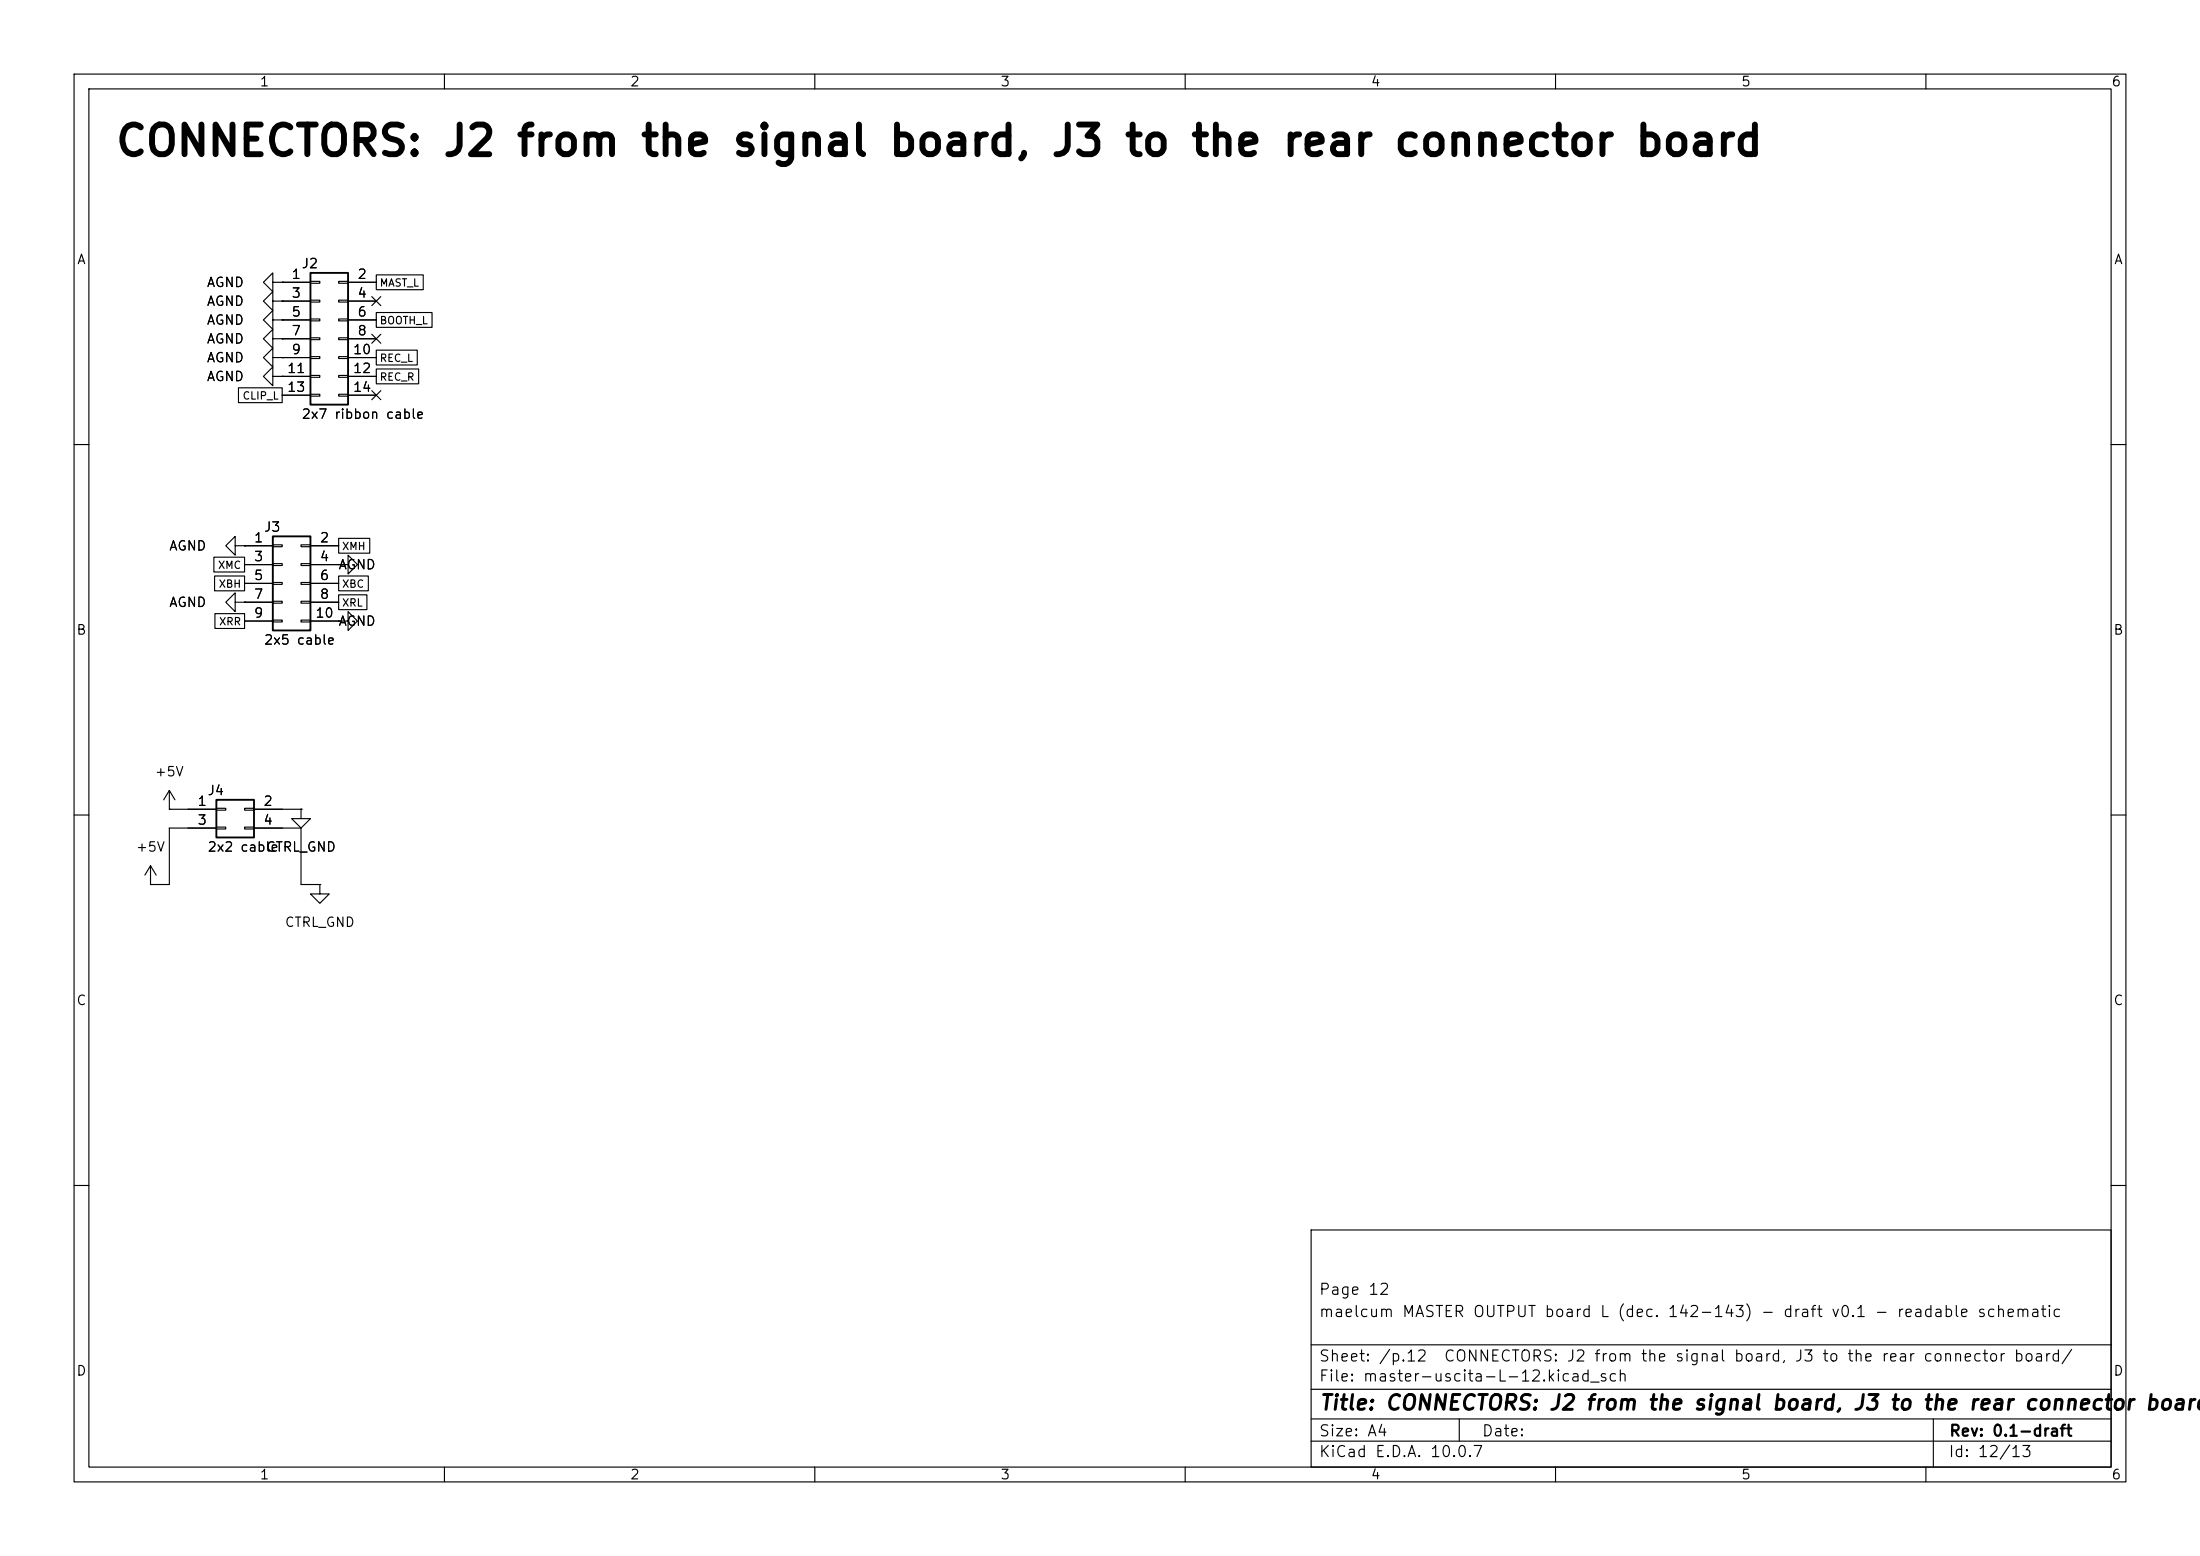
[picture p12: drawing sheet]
(kicad_sch
 (version 20260101)
 (generator "eeschema")
 (generator_version "10.0")
 (paper "A4")
 (title_block
  (title "CONNECTORS: J2 from the signal board, J3 to the rear connector board")
  (rev "0.1-draft")
  (comment 1 "maelcum MASTER OUTPUT board L (dec. 142-143) - draft v0.1 - readable schematic")
  (comment 2 "Page 12"))
 (lib_symbols
  (symbol
   "Connector_Generic:Conn_02x07_Odd_Even"
   (pin_names
    (offset 1.016) (hide yes)) (exclude_from_sim no) (in_bom yes) (on_board yes)
   (in_pos_files yes)
   (duplicate_pin_numbers_are_jumpers no)
   (property
    "Reference"
    "J" (at 1.27 10.16 0) (show_name no) (do_not_autoplace no) (effects (font (size 1.27 1.27))))
   (property
    "Value"
    "Conn_02x07_Odd_Even" (at 1.27 -10.16 0) (show_name no) (do_not_autoplace no) (effects (font (size 1.27 1.27))))
   (property
    "Footprint"
    "" (at 0 0 0) (show_name no) (do_not_autoplace no) (hide yes) (effects (font (size 1.27 1.27))))
   (property
    "Datasheet"
    "" (at 0 0 0) (show_name no) (do_not_autoplace no) (hide yes) (effects (font (size 1.27 1.27))))
   (property
    "Description"
    "Generic connector, double row, 02x07, odd/even pin numbering scheme (row 1 odd numbers, row 2 even numbers), script generated (kicad-library-utils/schlib/autogen/connector/)" (at 0 0 0) (show_name no) (do_not_autoplace no) (hide yes) (effects (font (size 1.27 1.27))))
   (property
    "ki_keywords"
    "connector" (at 0 0 0) (show_name no) (do_not_autoplace no) (hide yes) (effects (font (size 1.27 1.27))))
   (property
    "ki_fp_filters"
    "Connector*:*_2x??_*" (at 0 0 0) (show_name no) (do_not_autoplace no) (hide yes) (effects (font (size 1.27 1.27))))
   (symbol
    "Conn_02x07_Odd_Even_1_1"
    (rectangle (start -1.27 8.89) (end 3.81 -8.89) (stroke (width 0.254) (type default)) (fill (type background)))
    (rectangle (start -1.27 7.747) (end 0 7.493) (stroke (width 0.1524) (type default)) (fill (type none)))
    (rectangle (start -1.27 5.207) (end 0 4.953) (stroke (width 0.1524) (type default)) (fill (type none)))
    (rectangle (start -1.27 2.667) (end 0 2.413) (stroke (width 0.1524) (type default)) (fill (type none)))
    (rectangle (start -1.27 0.127) (end 0 -0.127) (stroke (width 0.1524) (type default)) (fill (type none)))
    (rectangle (start -1.27 -2.413) (end 0 -2.667) (stroke (width 0.1524) (type default)) (fill (type none)))
    (rectangle (start -1.27 -4.953) (end 0 -5.207) (stroke (width 0.1524) (type default)) (fill (type none)))
    (rectangle (start -1.27 -7.493) (end 0 -7.747) (stroke (width 0.1524) (type default)) (fill (type none)))
    (rectangle (start 3.81 7.747) (end 2.54 7.493) (stroke (width 0.1524) (type default)) (fill (type none)))
    (rectangle (start 3.81 5.207) (end 2.54 4.953) (stroke (width 0.1524) (type default)) (fill (type none)))
    (rectangle (start 3.81 2.667) (end 2.54 2.413) (stroke (width 0.1524) (type default)) (fill (type none)))
    (rectangle (start 3.81 0.127) (end 2.54 -0.127) (stroke (width 0.1524) (type default)) (fill (type none)))
    (rectangle (start 3.81 -2.413) (end 2.54 -2.667) (stroke (width 0.1524) (type default)) (fill (type none)))
    (rectangle (start 3.81 -4.953) (end 2.54 -5.207) (stroke (width 0.1524) (type default)) (fill (type none)))
    (rectangle (start 3.81 -7.493) (end 2.54 -7.747) (stroke (width 0.1524) (type default)) (fill (type none)))
    (pin
    passive
    line (at -5.08 7.62 0) (length 3.81) (name
    "Pin_1" (effects (font (size 1.27 1.27)))) (number
    "1" (effects (font (size 1.27 1.27)))))
    (pin
    passive
    line (at 7.62 7.62 180) (length 3.81) (name
    "Pin_2" (effects (font (size 1.27 1.27)))) (number
    "2" (effects (font (size 1.27 1.27)))))
    (pin
    passive
    line (at -5.08 5.08 0) (length 3.81) (name
    "Pin_3" (effects (font (size 1.27 1.27)))) (number
    "3" (effects (font (size 1.27 1.27)))))
    (pin
    passive
    line (at 7.62 5.08 180) (length 3.81) (name
    "Pin_4" (effects (font (size 1.27 1.27)))) (number
    "4" (effects (font (size 1.27 1.27)))))
    (pin
    passive
    line (at -5.08 2.54 0) (length 3.81) (name
    "Pin_5" (effects (font (size 1.27 1.27)))) (number
    "5" (effects (font (size 1.27 1.27)))))
    (pin
    passive
    line (at 7.62 2.54 180) (length 3.81) (name
    "Pin_6" (effects (font (size 1.27 1.27)))) (number
    "6" (effects (font (size 1.27 1.27)))))
    (pin
    passive
    line (at -5.08 0 0) (length 3.81) (name
    "Pin_7" (effects (font (size 1.27 1.27)))) (number
    "7" (effects (font (size 1.27 1.27)))))
    (pin
    passive
    line (at 7.62 0 180) (length 3.81) (name
    "Pin_8" (effects (font (size 1.27 1.27)))) (number
    "8" (effects (font (size 1.27 1.27)))))
    (pin
    passive
    line (at -5.08 -2.54 0) (length 3.81) (name
    "Pin_9" (effects (font (size 1.27 1.27)))) (number
    "9" (effects (font (size 1.27 1.27)))))
    (pin
    passive
    line (at 7.62 -2.54 180) (length 3.81) (name
    "Pin_10" (effects (font (size 1.27 1.27)))) (number
    "10" (effects (font (size 1.27 1.27)))))
    (pin
    passive
    line (at -5.08 -5.08 0) (length 3.81) (name
    "Pin_11" (effects (font (size 1.27 1.27)))) (number
    "11" (effects (font (size 1.27 1.27)))))
    (pin
    passive
    line (at 7.62 -5.08 180) (length 3.81) (name
    "Pin_12" (effects (font (size 1.27 1.27)))) (number
    "12" (effects (font (size 1.27 1.27)))))
    (pin
    passive
    line (at -5.08 -7.62 0) (length 3.81) (name
    "Pin_13" (effects (font (size 1.27 1.27)))) (number
    "13" (effects (font (size 1.27 1.27)))))
    (pin
    passive
    line (at 7.62 -7.62 180) (length 3.81) (name
    "Pin_14" (effects (font (size 1.27 1.27)))) (number
    "14" (effects (font (size 1.27 1.27))))))
   (embedded_fonts no))
  (symbol
   "power:GND"
   (power global)
   (pin_numbers (hide yes))
   (pin_names
    (offset 0) (hide yes)) (exclude_from_sim no) (in_bom yes) (on_board yes)
   (in_pos_files yes)
   (duplicate_pin_numbers_are_jumpers no)
   (property
    "Reference"
    "#PWR" (at 0 -6.35 0) (show_name no) (do_not_autoplace no) (hide yes) (effects (font (size 1.27 1.27))))
   (property
    "Value"
    "GND" (at 0 -3.81 0) (show_name no) (do_not_autoplace no) (effects (font (size 1.27 1.27))))
   (property
    "Footprint"
    "" (at 0 0 0) (show_name no) (do_not_autoplace no) (hide yes) (effects (font (size 1.27 1.27))))
   (property
    "Datasheet"
    "" (at 0 0 0) (show_name no) (do_not_autoplace no) (hide yes) (effects (font (size 1.27 1.27))))
   (property
    "Description"
    "Power symbol creates a global label with name \"GND\" , ground" (at 0 0 0) (show_name no) (do_not_autoplace no) (hide yes) (effects (font (size 1.27 1.27))))
   (property
    "ki_keywords"
    "global power" (at 0 0 0) (show_name no) (do_not_autoplace no) (hide yes) (effects (font (size 1.27 1.27))))
   (symbol
    "GND_0_1"
    (polyline (pts (xy 0 0) (xy 0 -1.27) (xy 1.27 -1.27) (xy 0 -2.54) (xy -1.27 -1.27) (xy 0 -1.27)) (stroke (width 0) (type default)) (fill (type none))))
   (symbol
    "GND_1_1"
    (pin
    power_in
    line (at 0 0 270) (length 0) (name
    "" (effects (font (size 1.27 1.27)))) (number
    "1" (effects (font (size 1.27 1.27))))))
   (embedded_fonts no))
  (symbol
   "Connector_Generic:Conn_02x05_Odd_Even"
   (pin_names
    (offset 1.016) (hide yes)) (exclude_from_sim no) (in_bom yes) (on_board yes)
   (in_pos_files yes)
   (duplicate_pin_numbers_are_jumpers no)
   (property
    "Reference"
    "J" (at 1.27 7.62 0) (show_name no) (do_not_autoplace no) (effects (font (size 1.27 1.27))))
   (property
    "Value"
    "Conn_02x05_Odd_Even" (at 1.27 -7.62 0) (show_name no) (do_not_autoplace no) (effects (font (size 1.27 1.27))))
   (property
    "Footprint"
    "" (at 0 0 0) (show_name no) (do_not_autoplace no) (hide yes) (effects (font (size 1.27 1.27))))
   (property
    "Datasheet"
    "" (at 0 0 0) (show_name no) (do_not_autoplace no) (hide yes) (effects (font (size 1.27 1.27))))
   (property
    "Description"
    "Generic connector, double row, 02x05, odd/even pin numbering scheme (row 1 odd numbers, row 2 even numbers), script generated (kicad-library-utils/schlib/autogen/connector/)" (at 0 0 0) (show_name no) (do_not_autoplace no) (hide yes) (effects (font (size 1.27 1.27))))
   (property
    "ki_keywords"
    "connector" (at 0 0 0) (show_name no) (do_not_autoplace no) (hide yes) (effects (font (size 1.27 1.27))))
   (property
    "ki_fp_filters"
    "Connector*:*_2x??_*" (at 0 0 0) (show_name no) (do_not_autoplace no) (hide yes) (effects (font (size 1.27 1.27))))
   (symbol
    "Conn_02x05_Odd_Even_1_1"
    (rectangle (start -1.27 6.35) (end 3.81 -6.35) (stroke (width 0.254) (type default)) (fill (type background)))
    (rectangle (start -1.27 5.207) (end 0 4.953) (stroke (width 0.1524) (type default)) (fill (type none)))
    (rectangle (start -1.27 2.667) (end 0 2.413) (stroke (width 0.1524) (type default)) (fill (type none)))
    (rectangle (start -1.27 0.127) (end 0 -0.127) (stroke (width 0.1524) (type default)) (fill (type none)))
    (rectangle (start -1.27 -2.413) (end 0 -2.667) (stroke (width 0.1524) (type default)) (fill (type none)))
    (rectangle (start -1.27 -4.953) (end 0 -5.207) (stroke (width 0.1524) (type default)) (fill (type none)))
    (rectangle (start 3.81 5.207) (end 2.54 4.953) (stroke (width 0.1524) (type default)) (fill (type none)))
    (rectangle (start 3.81 2.667) (end 2.54 2.413) (stroke (width 0.1524) (type default)) (fill (type none)))
    (rectangle (start 3.81 0.127) (end 2.54 -0.127) (stroke (width 0.1524) (type default)) (fill (type none)))
    (rectangle (start 3.81 -2.413) (end 2.54 -2.667) (stroke (width 0.1524) (type default)) (fill (type none)))
    (rectangle (start 3.81 -4.953) (end 2.54 -5.207) (stroke (width 0.1524) (type default)) (fill (type none)))
    (pin
    passive
    line (at -5.08 5.08 0) (length 3.81) (name
    "Pin_1" (effects (font (size 1.27 1.27)))) (number
    "1" (effects (font (size 1.27 1.27)))))
    (pin
    passive
    line (at 7.62 5.08 180) (length 3.81) (name
    "Pin_2" (effects (font (size 1.27 1.27)))) (number
    "2" (effects (font (size 1.27 1.27)))))
    (pin
    passive
    line (at -5.08 2.54 0) (length 3.81) (name
    "Pin_3" (effects (font (size 1.27 1.27)))) (number
    "3" (effects (font (size 1.27 1.27)))))
    (pin
    passive
    line (at 7.62 2.54 180) (length 3.81) (name
    "Pin_4" (effects (font (size 1.27 1.27)))) (number
    "4" (effects (font (size 1.27 1.27)))))
    (pin
    passive
    line (at -5.08 0 0) (length 3.81) (name
    "Pin_5" (effects (font (size 1.27 1.27)))) (number
    "5" (effects (font (size 1.27 1.27)))))
    (pin
    passive
    line (at 7.62 0 180) (length 3.81) (name
    "Pin_6" (effects (font (size 1.27 1.27)))) (number
    "6" (effects (font (size 1.27 1.27)))))
    (pin
    passive
    line (at -5.08 -2.54 0) (length 3.81) (name
    "Pin_7" (effects (font (size 1.27 1.27)))) (number
    "7" (effects (font (size 1.27 1.27)))))
    (pin
    passive
    line (at 7.62 -2.54 180) (length 3.81) (name
    "Pin_8" (effects (font (size 1.27 1.27)))) (number
    "8" (effects (font (size 1.27 1.27)))))
    (pin
    passive
    line (at -5.08 -5.08 0) (length 3.81) (name
    "Pin_9" (effects (font (size 1.27 1.27)))) (number
    "9" (effects (font (size 1.27 1.27)))))
    (pin
    passive
    line (at 7.62 -5.08 180) (length 3.81) (name
    "Pin_10" (effects (font (size 1.27 1.27)))) (number
    "10" (effects (font (size 1.27 1.27))))))
   (embedded_fonts no))
  (symbol
   "Connector_Generic:Conn_02x02_Odd_Even"
   (pin_names
    (offset 1.016) (hide yes)) (exclude_from_sim no) (in_bom yes) (on_board yes)
   (in_pos_files yes)
   (duplicate_pin_numbers_are_jumpers no)
   (property
    "Reference"
    "J" (at 1.27 2.54 0) (show_name no) (do_not_autoplace no) (effects (font (size 1.27 1.27))))
   (property
    "Value"
    "Conn_02x02_Odd_Even" (at 1.27 -5.08 0) (show_name no) (do_not_autoplace no) (effects (font (size 1.27 1.27))))
   (property
    "Footprint"
    "" (at 0 0 0) (show_name no) (do_not_autoplace no) (hide yes) (effects (font (size 1.27 1.27))))
   (property
    "Datasheet"
    "" (at 0 0 0) (show_name no) (do_not_autoplace no) (hide yes) (effects (font (size 1.27 1.27))))
   (property
    "Description"
    "Generic connector, double row, 02x02, odd/even pin numbering scheme (row 1 odd numbers, row 2 even numbers), script generated (kicad-library-utils/schlib/autogen/connector/)" (at 0 0 0) (show_name no) (do_not_autoplace no) (hide yes) (effects (font (size 1.27 1.27))))
   (property
    "ki_keywords"
    "connector" (at 0 0 0) (show_name no) (do_not_autoplace no) (hide yes) (effects (font (size 1.27 1.27))))
   (property
    "ki_fp_filters"
    "Connector*:*_2x??_*" (at 0 0 0) (show_name no) (do_not_autoplace no) (hide yes) (effects (font (size 1.27 1.27))))
   (symbol
    "Conn_02x02_Odd_Even_1_1"
    (rectangle (start -1.27 1.27) (end 3.81 -3.81) (stroke (width 0.254) (type default)) (fill (type background)))
    (rectangle (start -1.27 0.127) (end 0 -0.127) (stroke (width 0.1524) (type default)) (fill (type none)))
    (rectangle (start -1.27 -2.413) (end 0 -2.667) (stroke (width 0.1524) (type default)) (fill (type none)))
    (rectangle (start 3.81 0.127) (end 2.54 -0.127) (stroke (width 0.1524) (type default)) (fill (type none)))
    (rectangle (start 3.81 -2.413) (end 2.54 -2.667) (stroke (width 0.1524) (type default)) (fill (type none)))
    (pin
    passive
    line (at -5.08 0 0) (length 3.81) (name
    "Pin_1" (effects (font (size 1.27 1.27)))) (number
    "1" (effects (font (size 1.27 1.27)))))
    (pin
    passive
    line (at 7.62 0 180) (length 3.81) (name
    "Pin_2" (effects (font (size 1.27 1.27)))) (number
    "2" (effects (font (size 1.27 1.27)))))
    (pin
    passive
    line (at -5.08 -2.54 0) (length 3.81) (name
    "Pin_3" (effects (font (size 1.27 1.27)))) (number
    "3" (effects (font (size 1.27 1.27)))))
    (pin
    passive
    line (at 7.62 -2.54 180) (length 3.81) (name
    "Pin_4" (effects (font (size 1.27 1.27)))) (number
    "4" (effects (font (size 1.27 1.27))))))
   (embedded_fonts no))
  (symbol
   "power:+15V"
   (power global)
   (pin_numbers (hide yes))
   (pin_names
    (offset 0) (hide yes)) (exclude_from_sim no) (in_bom yes) (on_board yes)
   (in_pos_files yes)
   (duplicate_pin_numbers_are_jumpers no)
   (property
    "Reference"
    "#PWR" (at 0 -3.81 0) (show_name no) (do_not_autoplace no) (hide yes) (effects (font (size 1.27 1.27))))
   (property
    "Value"
    "+15V" (at 0 3.556 0) (show_name no) (do_not_autoplace no) (effects (font (size 1.27 1.27))))
   (property
    "Footprint"
    "" (at 0 0 0) (show_name no) (do_not_autoplace no) (hide yes) (effects (font (size 1.27 1.27))))
   (property
    "Datasheet"
    "" (at 0 0 0) (show_name no) (do_not_autoplace no) (hide yes) (effects (font (size 1.27 1.27))))
   (property
    "Description"
    "Power symbol creates a global label with name \"+15V\"" (at 0 0 0) (show_name no) (do_not_autoplace no) (hide yes) (effects (font (size 1.27 1.27))))
   (property
    "ki_keywords"
    "global power" (at 0 0 0) (show_name no) (do_not_autoplace no) (hide yes) (effects (font (size 1.27 1.27))))
   (symbol
    "+15V_0_1"
    (polyline (pts (xy -0.762 1.27) (xy 0 2.54)) (stroke (width 0) (type default)) (fill (type none)))
    (polyline (pts (xy 0 2.54) (xy 0.762 1.27)) (stroke (width 0) (type default)) (fill (type none)))
    (polyline (pts (xy 0 0) (xy 0 2.54)) (stroke (width 0) (type default)) (fill (type none))))
   (symbol
    "+15V_1_1"
    (pin
    power_in
    line (at 0 0 90) (length 0) (name
    "" (effects (font (size 1.27 1.27)))) (number
    "1" (effects (font (size 1.27 1.27))))))
   (embedded_fonts no)))
 (text
  "CONNECTORS: J2 from the signal board, J3 to the rear connector board"
  (exclude_from_sim no)
  (at 15.24 21.59 0)
  (effects (font (size 4 4)
    (bold yes)) (justify left bottom)))
 (symbol
  (lib_id "Connector_Generic:Conn_02x07_Odd_Even")
  (at 43.18 45.72 0)
  (unit 1)
  (body_style 1)
  (exclude_from_sim no)
  (in_bom yes)
  (on_board yes)
  (dnp no)
  (property
   "Reference"
   "J2" (at 40.64 35.56 0) (effects (font (size 1.27 1.27)) (justify left)))
  (property
   "Value"
   "2x7 ribbon cable" (at 40.64 55.88 0) (effects (font (size 1.27 1.27)) (justify left)))
  (property
   "Footprint"
   "Connector_PinHeader_2.54mm:PinHeader_2x07_P2.54mm_Vertical" (at 43.18 45.72 0) (effects (font (size 1.27 1.27)) (justify left) (hide yes)))
  (property
   "Datasheet"
   "" (at 43.18 45.72 0) (effects (font (size 1.27 1.27)) (justify left) (hide yes)))
  (property
   "Nota"
   "cavo piatto dalla scheda di segnale (stessa piedinatura del suo J2)" (at 43.18 45.72 0) (effects (font (size 1.27 1.27)) (justify left) (hide yes)))
  (pin
   "1")
  (pin
   "2")
  (pin
   "3")
  (pin
   "4")
  (pin
   "5")
  (pin
   "6")
  (pin
   "7")
  (pin
   "8")
  (pin
   "9")
  (pin
   "10")
  (pin
   "11")
  (pin
   "12")
  (pin
   "13")
  (pin
   "14")
  (instances (project
    "master-uscita-L" (path
    "/cc71cb06-0b2d-556a-b328-36d22986674b/0ccfac80-7e01-57db-9cdb-c6231a3310c9" (reference "J2") (unit 1)))))
 (symbol
  (lib_id "power:GND")
  (at 38.1 38.1 270)
  (unit 1)
  (body_style 1)
  (exclude_from_sim no)
  (in_bom yes)
  (on_board yes)
  (dnp no)
  (property
   "Reference"
   "#PWR001" (at 38.1 38.1 0) (effects (font (size 1.27 1.27)) (justify left) (hide yes)))
  (property
   "Value"
   "AGND" (at 33.02 38.1 90) (effects (font (size 1.27 1.27)) (justify right)))
  (property
   "Footprint"
   "" (at 38.1 38.1 0) (effects (font (size 1.27 1.27)) (justify left) (hide yes)))
  (property
   "Datasheet"
   "" (at 38.1 38.1 0) (effects (font (size 1.27 1.27)) (justify left) (hide yes)))
  (pin
   "1")
  (instances (project
    "master-uscita-L" (path
    "/cc71cb06-0b2d-556a-b328-36d22986674b/0ccfac80-7e01-57db-9cdb-c6231a3310c9" (reference "#PWR001") (unit 1)))))
 (symbol
  (lib_id "power:GND")
  (at 38.1 40.64 270)
  (unit 1)
  (body_style 1)
  (exclude_from_sim no)
  (in_bom yes)
  (on_board yes)
  (dnp no)
  (property
   "Reference"
   "#PWR002" (at 38.1 40.64 0) (effects (font (size 1.27 1.27)) (justify left) (hide yes)))
  (property
   "Value"
   "AGND" (at 33.02 40.64 90) (effects (font (size 1.27 1.27)) (justify right)))
  (property
   "Footprint"
   "" (at 38.1 40.64 0) (effects (font (size 1.27 1.27)) (justify left) (hide yes)))
  (property
   "Datasheet"
   "" (at 38.1 40.64 0) (effects (font (size 1.27 1.27)) (justify left) (hide yes)))
  (pin
   "1")
  (instances (project
    "master-uscita-L" (path
    "/cc71cb06-0b2d-556a-b328-36d22986674b/0ccfac80-7e01-57db-9cdb-c6231a3310c9" (reference "#PWR002") (unit 1)))))
 (symbol
  (lib_id "power:GND")
  (at 38.1 43.18 270)
  (unit 1)
  (body_style 1)
  (exclude_from_sim no)
  (in_bom yes)
  (on_board yes)
  (dnp no)
  (property
   "Reference"
   "#PWR003" (at 38.1 43.18 0) (effects (font (size 1.27 1.27)) (justify left) (hide yes)))
  (property
   "Value"
   "AGND" (at 33.02 43.18 90) (effects (font (size 1.27 1.27)) (justify right)))
  (property
   "Footprint"
   "" (at 38.1 43.18 0) (effects (font (size 1.27 1.27)) (justify left) (hide yes)))
  (property
   "Datasheet"
   "" (at 38.1 43.18 0) (effects (font (size 1.27 1.27)) (justify left) (hide yes)))
  (pin
   "1")
  (instances (project
    "master-uscita-L" (path
    "/cc71cb06-0b2d-556a-b328-36d22986674b/0ccfac80-7e01-57db-9cdb-c6231a3310c9" (reference "#PWR003") (unit 1)))))
 (symbol
  (lib_id "power:GND")
  (at 38.1 45.72 270)
  (unit 1)
  (body_style 1)
  (exclude_from_sim no)
  (in_bom yes)
  (on_board yes)
  (dnp no)
  (property
   "Reference"
   "#PWR004" (at 38.1 45.72 0) (effects (font (size 1.27 1.27)) (justify left) (hide yes)))
  (property
   "Value"
   "AGND" (at 33.02 45.72 90) (effects (font (size 1.27 1.27)) (justify right)))
  (property
   "Footprint"
   "" (at 38.1 45.72 0) (effects (font (size 1.27 1.27)) (justify left) (hide yes)))
  (property
   "Datasheet"
   "" (at 38.1 45.72 0) (effects (font (size 1.27 1.27)) (justify left) (hide yes)))
  (pin
   "1")
  (instances (project
    "master-uscita-L" (path
    "/cc71cb06-0b2d-556a-b328-36d22986674b/0ccfac80-7e01-57db-9cdb-c6231a3310c9" (reference "#PWR004") (unit 1)))))
 (symbol
  (lib_id "power:GND")
  (at 38.1 48.26 270)
  (unit 1)
  (body_style 1)
  (exclude_from_sim no)
  (in_bom yes)
  (on_board yes)
  (dnp no)
  (property
   "Reference"
   "#PWR005" (at 38.1 48.26 0) (effects (font (size 1.27 1.27)) (justify left) (hide yes)))
  (property
   "Value"
   "AGND" (at 33.02 48.26 90) (effects (font (size 1.27 1.27)) (justify right)))
  (property
   "Footprint"
   "" (at 38.1 48.26 0) (effects (font (size 1.27 1.27)) (justify left) (hide yes)))
  (property
   "Datasheet"
   "" (at 38.1 48.26 0) (effects (font (size 1.27 1.27)) (justify left) (hide yes)))
  (pin
   "1")
  (instances (project
    "master-uscita-L" (path
    "/cc71cb06-0b2d-556a-b328-36d22986674b/0ccfac80-7e01-57db-9cdb-c6231a3310c9" (reference "#PWR005") (unit 1)))))
 (symbol
  (lib_id "power:GND")
  (at 38.1 50.8 270)
  (unit 1)
  (body_style 1)
  (exclude_from_sim no)
  (in_bom yes)
  (on_board yes)
  (dnp no)
  (property
   "Reference"
   "#PWR006" (at 38.1 50.8 0) (effects (font (size 1.27 1.27)) (justify left) (hide yes)))
  (property
   "Value"
   "AGND" (at 33.02 50.8 90) (effects (font (size 1.27 1.27)) (justify right)))
  (property
   "Footprint"
   "" (at 38.1 50.8 0) (effects (font (size 1.27 1.27)) (justify left) (hide yes)))
  (property
   "Datasheet"
   "" (at 38.1 50.8 0) (effects (font (size 1.27 1.27)) (justify left) (hide yes)))
  (pin
   "1")
  (instances (project
    "master-uscita-L" (path
    "/cc71cb06-0b2d-556a-b328-36d22986674b/0ccfac80-7e01-57db-9cdb-c6231a3310c9" (reference "#PWR006") (unit 1)))))
 (no_connect
  (at 50.8 40.64))
 (no_connect
  (at 50.8 45.72))
 (no_connect
  (at 50.8 53.34))
 (symbol
  (lib_id "Connector_Generic:Conn_02x05_Odd_Even")
  (at 38.1 78.74 0)
  (unit 1)
  (body_style 1)
  (exclude_from_sim no)
  (in_bom yes)
  (on_board yes)
  (dnp no)
  (property
   "Reference"
   "J3" (at 35.56 71.12 0) (effects (font (size 1.27 1.27)) (justify left)))
  (property
   "Value"
   "2x5 cable" (at 35.56 86.36 0) (effects (font (size 1.27 1.27)) (justify left)))
  (property
   "Footprint"
   "Connector_PinHeader_2.54mm:PinHeader_2x05_P2.54mm_Vertical" (at 38.1 78.74 0) (effects (font (size 1.27 1.27)) (justify left) (hide yes)))
  (property
   "Datasheet"
   "" (at 38.1 78.74 0) (effects (font (size 1.27 1.27)) (justify left) (hide yes)))
  (property
   "Nota"
   "NOTA: verso la schedina XLR/TRS sul retro (dec. 141)" (at 38.1 78.74 0) (effects (font (size 1.27 1.27)) (justify left) (hide yes)))
  (pin
   "1")
  (pin
   "2")
  (pin
   "3")
  (pin
   "4")
  (pin
   "5")
  (pin
   "6")
  (pin
   "7")
  (pin
   "8")
  (pin
   "9")
  (pin
   "10")
  (instances (project
    "master-uscita-L" (path
    "/cc71cb06-0b2d-556a-b328-36d22986674b/0ccfac80-7e01-57db-9cdb-c6231a3310c9" (reference "J3") (unit 1)))))
 (symbol
  (lib_id "power:GND")
  (at 33.02 73.66 270)
  (unit 1)
  (body_style 1)
  (exclude_from_sim no)
  (in_bom yes)
  (on_board yes)
  (dnp no)
  (property
   "Reference"
   "#PWR007" (at 33.02 73.66 0) (effects (font (size 1.27 1.27)) (justify left) (hide yes)))
  (property
   "Value"
   "AGND" (at 27.94 73.66 90) (effects (font (size 1.27 1.27)) (justify right)))
  (property
   "Footprint"
   "" (at 33.02 73.66 0) (effects (font (size 1.27 1.27)) (justify left) (hide yes)))
  (property
   "Datasheet"
   "" (at 33.02 73.66 0) (effects (font (size 1.27 1.27)) (justify left) (hide yes)))
  (pin
   "1")
  (instances (project
    "master-uscita-L" (path
    "/cc71cb06-0b2d-556a-b328-36d22986674b/0ccfac80-7e01-57db-9cdb-c6231a3310c9" (reference "#PWR007") (unit 1)))))
 (symbol
  (lib_id "power:GND")
  (at 33.02 81.28 270)
  (unit 1)
  (body_style 1)
  (exclude_from_sim no)
  (in_bom yes)
  (on_board yes)
  (dnp no)
  (property
   "Reference"
   "#PWR008" (at 33.02 81.28 0) (effects (font (size 1.27 1.27)) (justify left) (hide yes)))
  (property
   "Value"
   "AGND" (at 27.94 81.28 90) (effects (font (size 1.27 1.27)) (justify right)))
  (property
   "Footprint"
   "" (at 33.02 81.28 0) (effects (font (size 1.27 1.27)) (justify left) (hide yes)))
  (property
   "Datasheet"
   "" (at 33.02 81.28 0) (effects (font (size 1.27 1.27)) (justify left) (hide yes)))
  (pin
   "1")
  (instances (project
    "master-uscita-L" (path
    "/cc71cb06-0b2d-556a-b328-36d22986674b/0ccfac80-7e01-57db-9cdb-c6231a3310c9" (reference "#PWR008") (unit 1)))))
 (symbol
  (lib_id "power:GND")
  (at 45.72 76.2 90)
  (unit 1)
  (body_style 1)
  (exclude_from_sim no)
  (in_bom yes)
  (on_board yes)
  (dnp no)
  (property
   "Reference"
   "#PWR009" (at 45.72 76.2 0) (effects (font (size 1.27 1.27)) (justify left) (hide yes)))
  (property
   "Value"
   "AGND" (at 50.8 76.2 90) (effects (font (size 1.27 1.27)) (justify left)))
  (property
   "Footprint"
   "" (at 45.72 76.2 0) (effects (font (size 1.27 1.27)) (justify left) (hide yes)))
  (property
   "Datasheet"
   "" (at 45.72 76.2 0) (effects (font (size 1.27 1.27)) (justify left) (hide yes)))
  (pin
   "1")
  (instances (project
    "master-uscita-L" (path
    "/cc71cb06-0b2d-556a-b328-36d22986674b/0ccfac80-7e01-57db-9cdb-c6231a3310c9" (reference "#PWR009") (unit 1)))))
 (symbol
  (lib_id "power:GND")
  (at 45.72 83.82 90)
  (unit 1)
  (body_style 1)
  (exclude_from_sim no)
  (in_bom yes)
  (on_board yes)
  (dnp no)
  (property
   "Reference"
   "#PWR010" (at 45.72 83.82 0) (effects (font (size 1.27 1.27)) (justify left) (hide yes)))
  (property
   "Value"
   "AGND" (at 50.8 83.82 90) (effects (font (size 1.27 1.27)) (justify left)))
  (property
   "Footprint"
   "" (at 45.72 83.82 0) (effects (font (size 1.27 1.27)) (justify left) (hide yes)))
  (property
   "Datasheet"
   "" (at 45.72 83.82 0) (effects (font (size 1.27 1.27)) (justify left) (hide yes)))
  (pin
   "1")
  (instances (project
    "master-uscita-L" (path
    "/cc71cb06-0b2d-556a-b328-36d22986674b/0ccfac80-7e01-57db-9cdb-c6231a3310c9" (reference "#PWR010") (unit 1)))))
 (symbol
  (lib_id "Connector_Generic:Conn_02x02_Odd_Even")
  (at 30.48 109.22 0)
  (unit 1)
  (body_style 1)
  (exclude_from_sim no)
  (in_bom yes)
  (on_board yes)
  (dnp no)
  (property
   "Reference"
   "J4" (at 27.94 106.68 0) (effects (font (size 1.27 1.27)) (justify left)))
  (property
   "Value"
   "2x2 cable" (at 27.94 114.3 0) (effects (font (size 1.27 1.27)) (justify left)))
  (property
   "Footprint"
   "Connector_PinHeader_2.54mm:PinHeader_2x02_P2.54mm_Vertical" (at 30.48 109.22 0) (effects (font (size 1.27 1.27)) (justify left) (hide yes)))
  (property
   "Datasheet"
   "" (at 30.48 109.22 0) (effects (font (size 1.27 1.27)) (justify left) (hide yes)))
  (property
   "Nota"
   "NOTA: +5V e CTRL_GND verso la scheda comandi (LED, LM3915): non passano dalla scheda di segnale" (at 30.48 109.22 0) (effects (font (size 1.27 1.27)) (justify left) (hide yes)))
  (pin
   "1")
  (pin
   "2")
  (pin
   "3")
  (pin
   "4")
  (instances (project
    "master-uscita-L" (path
    "/cc71cb06-0b2d-556a-b328-36d22986674b/0ccfac80-7e01-57db-9cdb-c6231a3310c9" (reference "J4") (unit 1)))))
 (wire
  (pts (xy 25.4 109.22) (xy 22.86 109.22))
  (stroke (width 0) (type default)))
 (symbol
  (lib_id "power:+15V")
  (at 22.86 109.22 0)
  (unit 1)
  (body_style 1)
  (exclude_from_sim no)
  (in_bom yes)
  (on_board yes)
  (dnp no)
  (property
   "Reference"
   "#PWR011" (at 22.86 109.22 0) (effects (font (size 1.27 1.27)) (justify left) (hide yes)))
  (property
   "Value"
   "+5V" (at 22.86 104.14 0) (effects (font (size 1.27 1.27))))
  (property
   "Footprint"
   "" (at 22.86 109.22 0) (effects (font (size 1.27 1.27)) (justify left) (hide yes)))
  (property
   "Datasheet"
   "" (at 22.86 109.22 0) (effects (font (size 1.27 1.27)) (justify left) (hide yes)))
  (pin
   "1")
  (instances (project
    "master-uscita-L" (path
    "/cc71cb06-0b2d-556a-b328-36d22986674b/0ccfac80-7e01-57db-9cdb-c6231a3310c9" (reference "#PWR011") (unit 1)))))
 (wire
  (pts (xy 25.4 111.76) (xy 22.86 111.76))
  (stroke (width 0) (type default)))
 (wire
  (pts (xy 22.86 111.76) (xy 22.86 119.38))
  (stroke (width 0) (type default)))
 (wire
  (pts (xy 22.86 119.38) (xy 20.32 119.38))
  (stroke (width 0) (type default)))
 (symbol
  (lib_id "power:+15V")
  (at 20.32 119.38 0)
  (unit 1)
  (body_style 1)
  (exclude_from_sim no)
  (in_bom yes)
  (on_board yes)
  (dnp no)
  (property
   "Reference"
   "#PWR012" (at 20.32 119.38 0) (effects (font (size 1.27 1.27)) (justify left) (hide yes)))
  (property
   "Value"
   "+5V" (at 20.32 114.3 0) (effects (font (size 1.27 1.27))))
  (property
   "Footprint"
   "" (at 20.32 119.38 0) (effects (font (size 1.27 1.27)) (justify left) (hide yes)))
  (property
   "Datasheet"
   "" (at 20.32 119.38 0) (effects (font (size 1.27 1.27)) (justify left) (hide yes)))
  (pin
   "1")
  (instances (project
    "master-uscita-L" (path
    "/cc71cb06-0b2d-556a-b328-36d22986674b/0ccfac80-7e01-57db-9cdb-c6231a3310c9" (reference "#PWR012") (unit 1)))))
 (wire
  (pts (xy 38.1 109.22) (xy 40.64 109.22))
  (stroke (width 0) (type default)))
 (symbol
  (lib_id "power:GND")
  (at 40.64 109.22 0)
  (unit 1)
  (body_style 1)
  (exclude_from_sim no)
  (in_bom yes)
  (on_board yes)
  (dnp no)
  (property
   "Reference"
   "#PWR013" (at 40.64 109.22 0) (effects (font (size 1.27 1.27)) (justify left) (hide yes)))
  (property
   "Value"
   "CTRL_GND" (at 40.64 114.3 0) (effects (font (size 1.27 1.27))))
  (property
   "Footprint"
   "" (at 40.64 109.22 0) (effects (font (size 1.27 1.27)) (justify left) (hide yes)))
  (property
   "Datasheet"
   "" (at 40.64 109.22 0) (effects (font (size 1.27 1.27)) (justify left) (hide yes)))
  (pin
   "1")
  (instances (project
    "master-uscita-L" (path
    "/cc71cb06-0b2d-556a-b328-36d22986674b/0ccfac80-7e01-57db-9cdb-c6231a3310c9" (reference "#PWR013") (unit 1)))))
 (wire
  (pts (xy 38.1 111.76) (xy 40.64 111.76))
  (stroke (width 0) (type default)))
 (wire
  (pts (xy 40.64 111.76) (xy 40.64 119.38))
  (stroke (width 0) (type default)))
 (wire
  (pts (xy 40.64 119.38) (xy 43.18 119.38))
  (stroke (width 0) (type default)))
 (symbol
  (lib_id "power:GND")
  (at 43.18 119.38 0)
  (unit 1)
  (body_style 1)
  (exclude_from_sim no)
  (in_bom yes)
  (on_board yes)
  (dnp no)
  (property
   "Reference"
   "#PWR014" (at 43.18 119.38 0) (effects (font (size 1.27 1.27)) (justify left) (hide yes)))
  (property
   "Value"
   "CTRL_GND" (at 43.18 124.46 0) (effects (font (size 1.27 1.27))))
  (property
   "Footprint"
   "" (at 43.18 119.38 0) (effects (font (size 1.27 1.27)) (justify left) (hide yes)))
  (property
   "Datasheet"
   "" (at 43.18 119.38 0) (effects (font (size 1.27 1.27)) (justify left) (hide yes)))
  (pin
   "1")
  (instances (project
    "master-uscita-L" (path
    "/cc71cb06-0b2d-556a-b328-36d22986674b/0ccfac80-7e01-57db-9cdb-c6231a3310c9" (reference "#PWR014") (unit 1)))))
 (global_label
  "CLIP_L"
  (shape passive)
  (at 38.1 53.34 180)
  (fields_autoplaced yes)
  (effects (font (size 1 1)) (justify right)))
 (global_label
  "MAST_L"
  (shape passive)
  (at 50.8 38.1 0)
  (fields_autoplaced yes)
  (effects (font (size 1 1)) (justify left)))
 (global_label
  "BOOTH_L"
  (shape passive)
  (at 50.8 43.18 0)
  (fields_autoplaced yes)
  (effects (font (size 1 1)) (justify left)))
 (global_label
  "REC_L"
  (shape passive)
  (at 50.8 48.26 0)
  (fields_autoplaced yes)
  (effects (font (size 1 1)) (justify left)))
 (global_label
  "REC_R"
  (shape passive)
  (at 50.8 50.8 0)
  (fields_autoplaced yes)
  (effects (font (size 1 1)) (justify left)))
 (global_label
  "XMC"
  (shape passive)
  (at 33.02 76.2 180)
  (fields_autoplaced yes)
  (effects (font (size 1 1)) (justify right)))
 (global_label
  "XBH"
  (shape passive)
  (at 33.02 78.74 180)
  (fields_autoplaced yes)
  (effects (font (size 1 1)) (justify right)))
 (global_label
  "XRR"
  (shape passive)
  (at 33.02 83.82 180)
  (fields_autoplaced yes)
  (effects (font (size 1 1)) (justify right)))
 (global_label
  "XMH"
  (shape passive)
  (at 45.72 73.66 0)
  (fields_autoplaced yes)
  (effects (font (size 1 1)) (justify left)))
 (global_label
  "XBC"
  (shape passive)
  (at 45.72 78.74 0)
  (fields_autoplaced yes)
  (effects (font (size 1 1)) (justify left)))
 (global_label
  "XRL"
  (shape passive)
  (at 45.72 81.28 0)
  (fields_autoplaced yes)
  (effects (font (size 1 1)) (justify left))))
